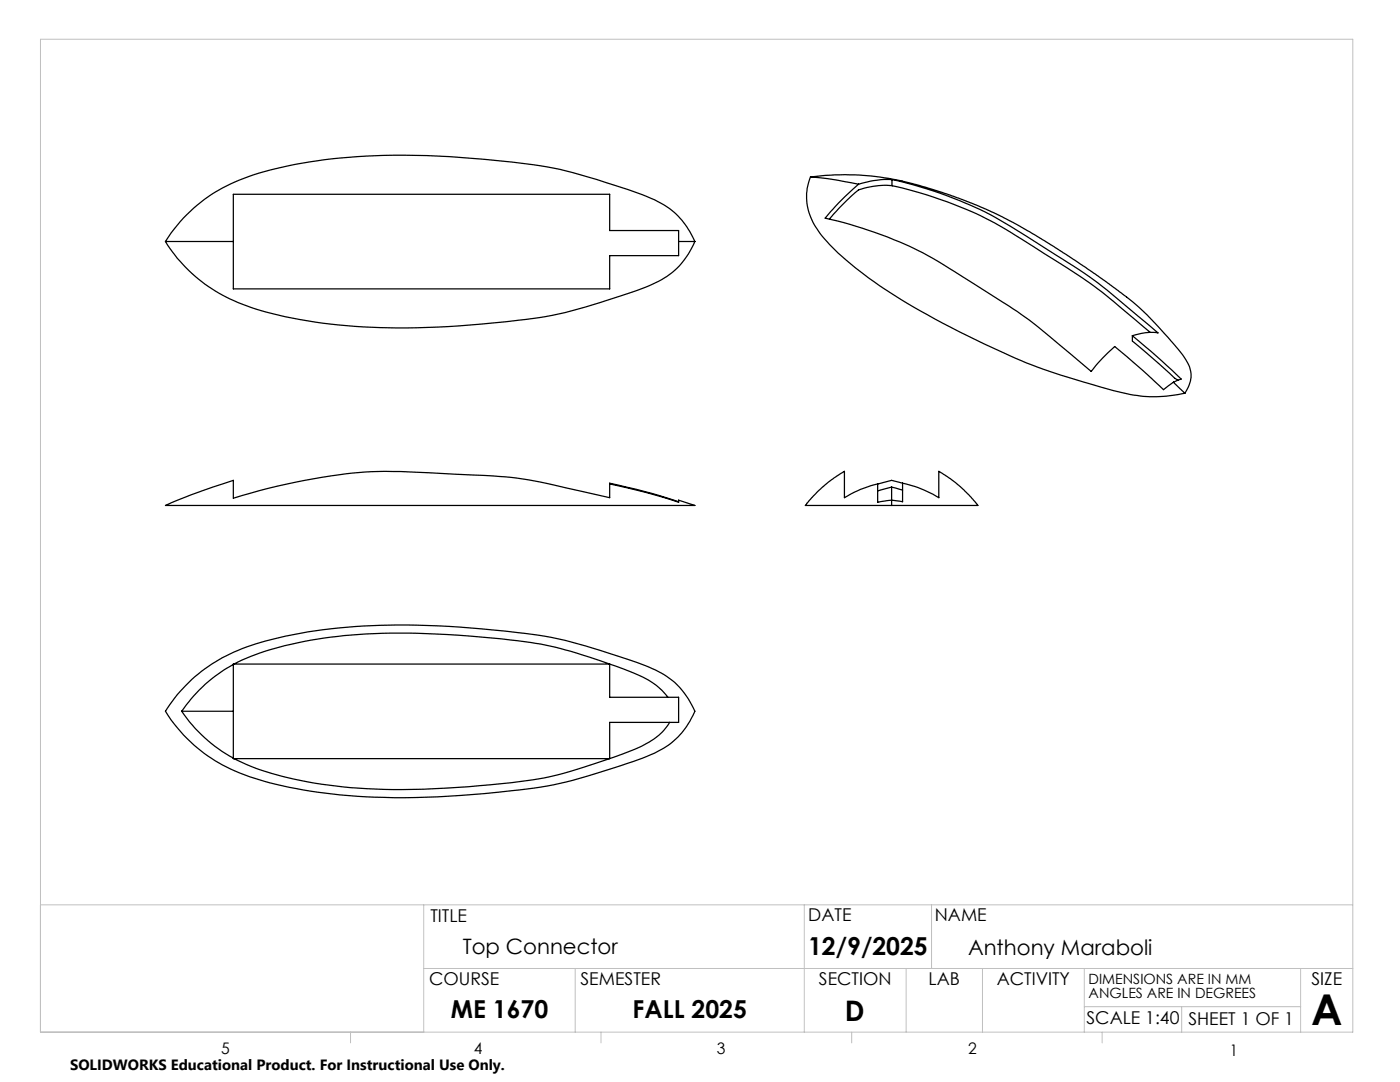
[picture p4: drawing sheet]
<svg xmlns="http://www.w3.org/2000/svg" width="279mm" height="216mm" viewBox="0 0 279 216" stroke-linecap="round" stroke-linejoin="round" font-family="sans-serif">
<g fill="none" stroke="#000" stroke-width=".25">
<path d="M161.7 35.3a56.9 56.9 0 0 1 25 2.7l8 2.9 3.7 1.6 3.8 1.9 5.6 3.2 5.1 3.2 5.7 3.9 5.1 3.7a50.8 50.8 0 0 1 10 9.7l.6 .6a12.6 12.6 0 0 1 3.3 5.4 5.7 5.7 0 0 1-1.1 4.4M161.7 35.3a11.1 11.1 0 0 0 2 11.4 63.9 63.9 0 0 0 16.2 13.1 190.3 190.3 0 0 0 28.3 13.9 121.8 121.8 0 0 0 19.4 5.3l1.9 .2 2.7-.1 4.3-.6M161.7 35.3a60.2 60.2 0 0 1 9.6 1.5M171.3 36.8l-3.9 3.7-2.7 3a76.8 76.8 0 0 1 27.6 11.8l9.1 5.8 4.1 2.8 12.3 10.2 2.3-2.7 2.4-2.3 5.7 4.9 4 3.8 2-1.5M178 35.8a80.1 80.1 0 0 1 28.8 12.6l6.3 4a78.9 78.9 0 0 1 11.4 8.5l6.6 5.5a10.8 10.8 0 0 0-5.1 .6M178 35.8a19.1 19.1 0 0 0-6.7 1M178 37a80.6 80.6 0 0 1 28.1 12.1l2.3 1.5a107 107 0 0 1 18.2 13.3l3 2.4M178 37h-.1a16.9 16.9 0 0 0-6.6 .9l-3.9 3.7-1.9 2.1M178 35.8v1.2M33 48.2h13.6M33 48.2a31.5 31.5 0 0 1 18.8-13.7 102.7 102.7 0 0 1 31.2-3.5 161.4 161.4 0 0 1 30 3.1l6.2 1.7 4.8 1.6a34 34 0 0 1 9.8 4.3 16.4 16.4 0 0 1 4.9 6.5M33 48.2a31.5 31.5 0 0 0 19.1 13.8 110.3 110.3 0 0 0 35.4 3.3 163.3 163.3 0 0 0 25.3-2.9 117.9 117.9 0 0 0 18.6-6.2 15.1 15.1 0 0 0 7.3-8"/>
<path d="M46.6 48.2v-9.4h75.1v7.2h13.7v2.2M46.6 48.2v9.4h75.1v-6.6h13.7v-2.8M135.4 48.2h3.3M226 67l4.9 4.2 4.8 4.4-1.5 .7M226 67v1.1l8.5 7.4 .6 .3M234.2 76.3l2.3 2.2M121.7 96.6v-.2a123.5 123.5 0 0 1 13.7 3.7M177.9 99.8l-2.7 .4v-3.6a21.5 21.5 0 0 0-6.7 2.7v-5.2l-2.1 1.3-2.1 1.7-2 1.8-1.6 2h17.2M177.9 99.8v1.1M177.9 97.2v2.6M177.9 97.2l2.2 .6M177.9 97.2l-2.7 .8"/>
<path d="M180.1 96.4a23.3 23.3 0 0 1 7.3 2.9v-5.2l2.3 1.4 1.6 1.3 2.2 2 1.7 2.1h-17.3M180.1 96.4v3.7l-2.2-.3M180.1 96.4l-2.2-.6-2.7 .8M33 100.9a114 114 0 0 1 13.6-5.1v3.6a118.3 118.3 0 0 1 28.7-5.3h4.6l8.2 .4a138.9 138.9 0 0 1 17.3 1.2l16.3 3.6v-2.7l6.9 1.6 6.8 2v-.4l3.3 1.1zM37.1 136.8a33.3 33.3 0 0 1 17-9.2 116.5 116.5 0 0 1 35.5-2.6l6.5 .5a104.4 104.4 0 0 1 18 2.6l5.6 1.7 8.4 2.7a16.5 16.5 0 0 1 9.6 7.4l1 2a15.9 15.9 0 0 1-9.7 9.1l-6.2 2.1a86.2 86.2 0 0 1-23.4 5 148.9 148.9 0 0 1-34.5 .2 61.3 61.3 0 0 1-19.7-5.3 30.1 30.1 0 0 1-12.2-11.1 28.3 28.3 0 0 1 4.1-5.1zM46.6 132.6a29.1 29.1 0 0 0-10.3 9.3M46.6 132.6v9.3M46.7 132.5h75v6.6h11.6M46.7 132.5a63.8 63.8 0 0 1 23.4-5.8 170.7 170.7 0 0 1 39.8 2.2 105.1 105.1 0 0 1 19.5 6.8 12.8 12.8 0 0 1 3.9 3.4M46.7 132.5l-.1 .1M133.3 139.1h2.1v5h-1.8M36.3 141.9h10.3"/>
<path d="M36.3 141.9a29.5 29.5 0 0 0 10.3 9.4M46.6 141.9v9.4M46.6 151.3l.1 .1M133.6 144.1h-11.9v7.3h-75M133.6 144.1a13.5 13.5 0 0 1-6.9 5.4 106.5 106.5 0 0 1-20.4 6.1 181.7 181.7 0 0 1-36.4 1.6 67.6 67.6 0 0 1-22-5.2l-1.2-.6"/>
</g>
<g fill="none" stroke="#c0c0c0" stroke-width=".2">
<path d="M8.1 7.8h261.9v198.2h-261.9zM8.1 180.6h261.9M84.6 180.6v25.4M84.6 193.3h185.4M114.8 193.3v12.7M160.5 180.6v25.4M180.8 193.3v12.7M185.9 180.6v12.7M196.1 193.3v12.7M216.4 193.3v12.7M259.6 193.3v12.7M70 206v2.1"/>
<path d="M119.9 206v2.1M170 206v2.1M216.4 200.9h43.2M220 206v2.1M235.8 200.9v5.1"/>
</g>
<text font-size="8.5" x="261.7" y="204.6">A</text>
<text font-size="5.6" x="168.6" y="203.7">D</text>
<g font-size="4.9">
<text x="161.3" y="190.5">12/9/2025</text>
<text x="90" y="203.2">ME 1670</text>
<text x="126.3" y="203.1">FALL 2025</text>
</g>
<g font-size="4.2">
<text x="92.3" y="190.4">Top Connector</text>
<text x="193.2" y="190.5">Anthony Maraboli</text>
</g>
<g font-size="3.5">
<text x="85.9" y="183.9">TITLE</text>
<text x="161.3" y="183.8">DATE</text>
<text x="186.6" y="183.8">NAME</text>
<text x="85.6" y="196.5">COURSE</text>
<text x="115.9" y="196.5">SEMESTER</text>
<text x="163.4" y="196.5">SECTION</text>
<text x="185.3" y="196.5">LAB</text>
<text x="198.9" y="196.5">ACTIVITY</text>
<text x="261.7" y="196.5">SIZE</text>
<text x="216.8" y="204.4">SCALE 1:40</text>
<text x="237.2" y="204.4">SHEET 1 OF 1</text>
</g>
<g font-size="3.2">
<text x="44.2" y="210.4">5</text>
<text x="94.6" y="210.3">4</text>
<text x="143.1" y="210.4">3</text>
<text x="193.2" y="210.3">2</text>
<text x="245.4" y="210.6">1</text>
</g>
<text font-size="3" x="14" y="213.5">SOLIDWORKS Educational Product. For Instructional Use Only.</text>
<g font-size="2.8">
<text x="217.2" y="196.4">DIMENSIONS ARE IN MM</text>
<text x="217.2" y="199.2">ANGLES ARE IN DEGREES</text>
</g>
</svg>
